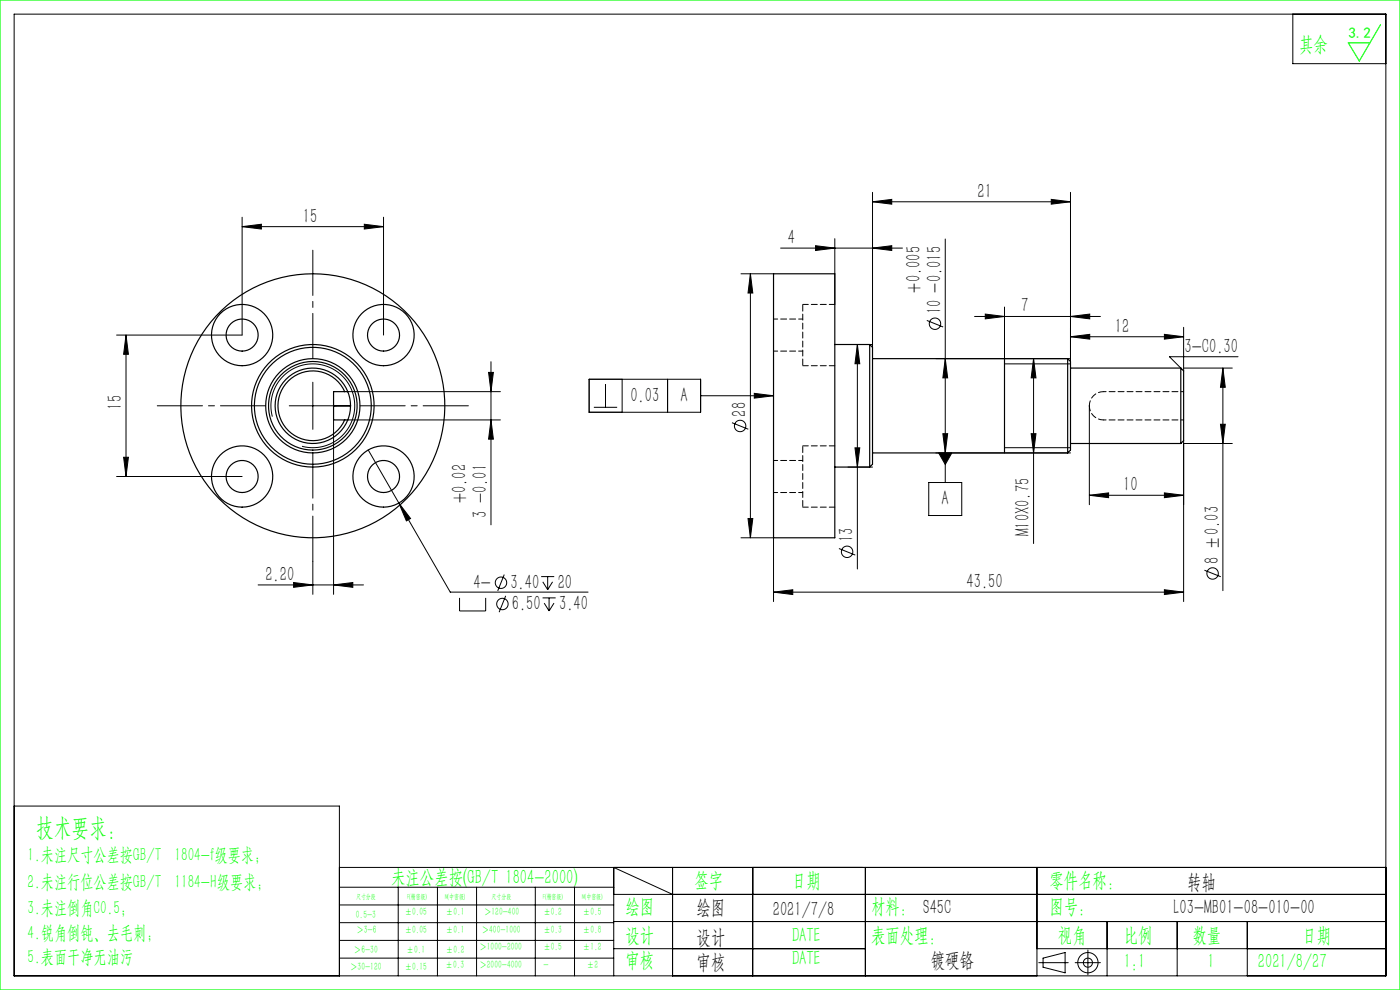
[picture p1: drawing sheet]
<svg xmlns="http://www.w3.org/2000/svg" width="297mm" height="210mm" viewBox="0 0 297 210" stroke-linecap="round" stroke-linejoin="round" font-family="sans-serif">
<g fill="none" stroke="#000" stroke-width=".21">
<path d="M3 3h291v204h-291zM274.3 3v10.5h19.7M51.4 48.1l4-.5v1zM51.4 46.1v25h-26.7M51.4 48.1h30M77.3 47.6l4.1 .5-4.1 .5zM81.4 46.1v25M157.2 58.1h6.9M159.2 58.1v56M159.2 58.1l.5 4.1h-1zM165.6 52.6h25.8M173 52.1l4.1 .5-4.1 .5z"/>
<path d="M177.1 50.6v14M185.1 52.6l4.1-.5v1zM185.1 42.8l4.1-.5v1zM185.1 40.8v32.9M185.1 42.8h42M200.5 50.7v51.7M223 42.3l4.1 .5-4.1 .5zM227.1 40.8v37.3M26.7 71.1v30M26.7 71.1l.5 4.1h-1zM103.6 79h1.1l-.5 4.1zM104.2 76.7v34.6"/>
<path d="M179.9 73.1h5.2M181.9 73.1v47.6M181.9 73.1l.5 4.1h-1zM196.6 68l3.5 1.4M198.5 76.1h28.6M200.5 76.1l.5 4.1h-1zM206.7 67.1h26.7M209 66.6l4.1 .5-4.1 .5zM213.1 65.1v12.1h14M219.3 76.1l.5 4.1h-1zM219.3 76.1v39.2M227.1 71.4l4.1-.5v1z"/>
<path d="M227.1 67.1l4.1-.5v1zM227.1 71.4h24M247 70.9l4.1 .5-4.1 .5zM251.1 78.1h10.3M251.1 69.4v9.3M259.4 78.1v47.2M259.4 78.1l.5 4.1h-1zM262.6 75.7h-14.5l2.4 2.4M26.2 97h1l-.5 4.1zM57.8 88.4a8.9 8.9 0 0 1 7.8-11.2 8.9 8.9 0 0 1 9.6 9.7 8.9 8.9 0 0 1-11.1 7.8M61.4 86.1h10M66.4 81.1v10"/>
<path d="M70.8 89.1v37M73.8 83.1h32.4M73.8 89.1h32.4M78.1 95.4l17.4 30.2h29.3M104.2 89.1l.5 4.1h-1.1zM125 80.4h23.6v7h-23.6zM126 86.4h4.9M128.5 81.5v4.9M132 80.4v7M141.6 80.4v7M148.6 83.9h15.5M155.3 89.7l3.4 1.4"/>
<path d="M160 83.4l4.1 .5-4.1 .6zM179.9 99.1h5.2M181.4 95h1l-.5 4.1zM198.5 96.1h28.6M199.1 96.1h2.8l-1.4 2.4zM200 92h1l-.5 4.1zM213.1 95h14M218.8 92h1l-.5 4.1zM231.1 86.1v21M251.1 94.1h10.3M251.1 93.5v34.1M258.9 90h1l-.5 4.1z"/>
<path d="M24.7 101.1h26.7M66.4 119.1v7M84.6 106.7l2.5 3.3-.9 .5zM157.2 114.1h6.9v13.5M158.7 110h1l-.5 4.1zM178 116.4l3.4 1.3M197 102.4h7v7h-7zM231.1 105.1l4.1-.5v1zM231.1 105.1h20M247 104.6l4.1 .5-4.1 .5zM54.8 124.1h22.3M62.3 123.6l4.1 .5-4.1 .5z"/>
<path d="M70.8 124.1l4-.5v1zM97.5 126.8v2.8h5.5v-2.8M107 121.9l-1.4 3.4M107.3 126.4l-1.4 3.5M114.8 122.3h2.8M115.1 126.8h2.8M115.1 123.4l1.1 1.7M115.4 127.9l1.1 1.7M116.2 122.3v2.8M116.5 126.8v2.8M117.2 123.4l-1 1.7M117.5 127.9l-1 1.7"/>
<path d="M164.1 125.6l4.1-.5v1zM164.1 125.6h87M247 125.1l4.1 .5-4.1 .5zM255.5 121l3.5 1.3M3 171h69v36M72 184h222M72 188.2h58.2M72 192h58.2M72 195.7h58.2M72 199.5h58.2M84.5 188.2v18.8M92.8 188.2v18.8"/>
<path d="M101.1 188.2v18.8M113.6 188.2v18.8M121.9 188.2v18.8M130.2 189.7h163.8M130.2 195.5h163.8M142.7 189.7l-12.5-5.7v23M142.7 184v23M159.7 184v23M183.6 184v23M220 184v23M234.9 195.5v11.5M249.7 195.5v11.5"/>
<path d="M264.6 195.5v11.5M72 203.2h58.2M130.2 201.2h53.4M220 201.2h74M220.4 204.2h6.2M221.3 203.2l4.7-1.1v4.3l-4.7-1.2zM228.1 204.2h5.3M230.8 201.5v5.3"/>
<circle cx="198.3" cy="68.7" r="1.21"/>
<circle cx="157" cy="90.4" r="1.21"/>
<circle cx="179.7" cy="117.1" r="1.21"/>
<circle cx="106.3" cy="123.6" r="1.21"/>
<circle cx="106.6" cy="128.1" r="1.21"/>
<circle cx="257.2" cy="121.6" r="1.21"/>
<circle cx="230.8" cy="204.2" r="2.15"/>
<circle cx="230.8" cy="204.2" r=".96"/>
</g>
<path d="M0 0h297v210h-297zM292.9 5.2l-4.5 7.7-2.4-3.8h4.6" fill="none" stroke="#0f0" stroke-width=".25"/>
<path d="M66.4 76.1v-23M56.4 86.1h-23M66.4 96.1v23M76.4 86.1h23" fill="none" stroke="#000" stroke-width=".21" stroke-dasharray="30.5 1.3 1.3 1.3" stroke-dashoffset="20.9"/>
<g fill="none" stroke="#000" stroke-width=".25">
<path d="M164.1 58.1h13v56h-13zM177.1 73.1h7.4M184.5 73.1v26M184.5 73.1l.6 .6v24.8l-.6 .6M185.1 76.1h41.4M213.1 76.1v20M226.5 76.1v20M226.5 76.1l.6 .6v18.8l-.6 .6M227.1 78.1h23.4M250.5 78.1v16M250.5 78.1l.6 .6v14.8l-.6 .6M70.8 86.1h3.6"/>
<path d="M73.1 83.1a7.4 7.4 0 0 0-11.3-2.9 7.4 7.4 0 0 0 0 11.7 7.4 7.4 0 0 0 11.3-2.8M73.1 83.1h.7M73.1 89.1h.7M73.1 83.1h-2.3v6h2.3M73.8 83.1a8 8 0 0 0-12.3-3.4 8 8 0 0 0 0 12.7 8 8 0 0 0 12.3-3.3M73.8 83.1l.4 1.3 .2 1.7M74.4 86.1l-.2 1.8-.4 1.2M74.4 86.1h.1M177.1 99.1h7.4M185.1 96.1h41.4M227.1 94.1h23.4"/>
<circle cx="51.4" cy="71.1" r="3.4"/>
<circle cx="51.4" cy="71.1" r="6.5"/>
<circle cx="81.4" cy="71.1" r="3.4"/>
<circle cx="81.4" cy="71.1" r="6.5"/>
<circle cx="66.4" cy="86.1" r="12.4"/>
<circle cx="66.4" cy="86.1" r="9.4"/>
<circle cx="66.4" cy="86.1" r="28"/>
<circle cx="66.4" cy="86.1" r="13"/>
<circle cx="66.4" cy="86.1" r="10"/>
<circle cx="51.4" cy="101.1" r="6.5"/>
<circle cx="51.4" cy="101.1" r="3.4"/>
<circle cx="81.4" cy="101.1" r="3.4"/>
<circle cx="81.4" cy="101.1" r="6.5"/>
</g>
<g fill="#000">
<path d="M51.4 48.1l4-.5v1zM77.3 47.6l4.1 .5-4.1 .5z"/>
<path d="M26.7 71.1l.5 4.1h-1zM26.2 97h1l-.5 4.1zM103.6 79h1.1l-.5 4.1zM104.2 89.1l.5 4.1h-1.1zM159.2 58.1l.5 4.1h-1zM158.7 110h1l-.5 4.1z"/>
<path d="M160 83.4l4.1 .5-4.1 .6zM199.1 96.1l1.4 2.4 1.4-2.4z"/>
<path d="M258.9 90h1l-.5 4.1zM259.4 78.1l.5 4.1h-1zM200 92h1l-.5 4.1zM200.5 76.1l.5 4.1h-1zM181.4 95h1l-.5 4.1zM181.9 73.1l.5 4.1h-1zM218.8 92h1l-.5 4.1zM219.3 76.1l.5 4.1h-1z"/>
<path d="M84.6 106.7l1.6 3.8 .9-.5zM164.1 125.6l4.1-.5v1zM247 125.1l4.1 .5-4.1 .5zM227.1 71.4l4.1-.5v1zM247 70.9l4.1 .5-4.1 .5zM185.1 42.8l4.1-.5v1zM223 42.3l4.1 .5-4.1 .5zM209 66.6l4.1 .5-4.1 .5zM227.1 67.1l4.1-.5v1z"/>
<path d="M70.8 124.1l4-.5v1zM62.3 123.6l4.1 .5-4.1 .5zM185.1 52.6l4.1-.5v1zM173 52.1l4.1 .5-4.1 .5zM247 104.6l4.1 .5-4.1 .5zM231.1 105.1l4.1-.5v1z"/>
</g>
<path d="M170.3 64.6v13M170.3 94.6v13" fill="none" stroke="#000" stroke-width=".21" stroke-dasharray="1.3 .6" stroke-dashoffset="-.1"/>
<path d="M231.1 86.1a2.98 2.98 0 0 1 3-3M234.1 89.1a2.98 2.98 0 0 1-3-3" fill="none" stroke="#000" stroke-width=".21" stroke-dasharray="1.3 .6" stroke-dashoffset=".2"/>
<path d="M231.1 86.1h.1" fill="none" stroke="#000" stroke-width=".21" stroke-dasharray="1.3 .6"/>
<path d="M234.1 89.1h17M234.1 83.1h17" fill="none" stroke="#000" stroke-width=".21" stroke-dasharray="1.3 .6" stroke-dashoffset=".7"/>
<path d="M170.3 77.6h6.8M177.1 64.6h-6.8M177.1 94.6h-6.8M170.3 107.6h6.8" fill="none" stroke="#000" stroke-width=".21" stroke-dasharray="1.3 .6" stroke-dashoffset=".1"/>
<path d="M164.1 74.5h6.2M170.3 67.7h-6.2M170.3 97.7h-6.2M164.1 104.5h6.2" fill="none" stroke="#000" stroke-width=".21" stroke-dasharray="1.3 .6" stroke-dashoffset=".4"/>
<text font-size="5.4" fill="#0f0" x="7.7" y="177.2">技术要求：</text>
<g font-size="4.4" fill="#0f0">
<text x="275.6" y="10.8">其余</text>
<text x="83" y="187.5">未注公差按(GB/T 1804-2000)</text>
<text x="147.3" y="188">签字</text>
<text x="168" y="188">日期</text>
<text x="222.6" y="188">零件名称：</text>
<text x="132.7" y="193.6">绘图</text>
<text x="184.8" y="193.6">材料： S45C</text>
<text x="222.6" y="193.6">图号：</text>
<text x="132.7" y="199.8">设计</text>
<text x="168" y="199.8">DATE</text>
<text x="184.8" y="199.8">表面处理：</text>
<text x="224.4" y="199.8">视角</text>
<text x="238.4" y="199.8">比例</text>
<text x="253" y="199.8">数量</text>
<text x="276.3" y="199.8">日期</text>
<text x="132.7" y="205.1">审核</text>
<text x="168" y="204.6">DATE</text>
<text x="238.4" y="205.3">1:1</text>
<text x="256.2" y="205.3">1</text>
<text x="266.9" y="205.3">2021/8/27</text>
</g>
<g font-size="4.4">
<text x="207.4" y="41.9">21</text>
<text x="64.2" y="47.2">15</text>
<text x="167.1" y="51.8">4</text>
<text x="195.3" y="62.1" transform="rotate(-90 195.3 62.1)">+0.005</text>
<text x="199.7" y="66.7" transform="rotate(-90 199.7 66.7)">10 -0.015</text>
<text x="216.7" y="66.3">7</text>
<text x="236.5" y="70.6">12</text>
<text x="251.3" y="74.8">3-C0.30</text>
<text x="25.9" y="86.9" transform="rotate(-90 25.9 86.9)">15</text>
<text x="133.7" y="85.2">0.03</text>
<text x="144.4" y="85.2">A</text>
<text x="158.3" y="88.4" transform="rotate(-90 158.3 88.4)">28</text>
<text x="98.9" y="106.7" transform="rotate(-90 98.9 106.7)">+0.02</text>
<text x="199.8" y="107.1">A</text>
<text x="238.3" y="104.2">10</text>
<text x="103.3" y="109.8" transform="rotate(-90 103.3 109.8)">3 -0.01</text>
<text x="218.4" y="113.8" transform="rotate(-90 218.4 113.8)">M10X0.75</text>
<text x="181" y="115" transform="rotate(-90 181 115)">13</text>
<text x="258.6" y="119.6" transform="rotate(-90 258.6 119.6)">8 ±0.03</text>
<text x="56.3" y="123.2">2.20</text>
<text x="100.5" y="124.9">4-</text>
<text x="108.3" y="124.9">3.40</text>
<text x="118.3" y="124.9">20</text>
<text x="205.1" y="124.7">43.50</text>
<text x="108.6" y="129.4">6.50</text>
<text x="118.6" y="129.4">3.40</text>
<text x="251.8" y="188.6">转轴</text>
<text x="147.8" y="194">绘图</text>
<text x="163.9" y="194.3">2021/7/8</text>
<text x="249" y="194">L03-MB01-08-010-00</text>
<text x="147.8" y="200.2">设计</text>
<text x="147.8" y="205.5">审核</text>
<text x="197.5" y="205">镀硬铬</text>
</g>
<g font-size="4" fill="#0f0">
<text x="5.9" y="182.6">1.未注尺寸公差按GB/T 1804-f级要求；</text>
<text x="5.9" y="188.4">2.未注行位公差按GB/T 1184-H级要求；</text>
<text x="5.9" y="193.9">3.未注倒角C0.5；</text>
<text x="5.9" y="199.2">4.锐角倒钝、去毛刺；</text>
<text x="5.9" y="204.2">5.表面干净无油污</text>
</g>
<text font-size="3.2" fill="#0f0" x="286.1" y="8">3.2</text>
<g font-size="2.3" fill="#0f0">
<text x="75.5" y="194.7">0.5-3</text>
<text x="75.6" y="198">＞3-6</text>
<text x="85.9" y="194.2">±0.05</text>
<text x="85.9" y="198">±0.05</text>
<text x="94.6" y="194.2">±0.1</text>
<text x="94.6" y="198">±0.1</text>
<text x="102.2" y="198">＞400-1000</text>
<text x="102.7" y="194.2">＞120-400</text>
<text x="115.3" y="194.2">±0.2</text>
<text x="115.3" y="198">±0.3</text>
<text x="123.7" y="194.2">±0.5</text>
<text x="123.7" y="198">±0.8</text>
<text x="75.1" y="202.2">＞6-30</text>
<text x="86.3" y="202.2">±0.1</text>
<text x="94.6" y="202.2">±0.2</text>
<text x="101.7" y="201.6">＞1000-2000</text>
<text x="115.3" y="201.6">±0.5</text>
<text x="123.7" y="201.6">±1.2</text>
<text x="74.3" y="205.8">＞30-120</text>
<text x="85.9" y="205.8">±0.15</text>
<text x="94.5" y="205.4">±0.3</text>
<text x="101.7" y="205.4">＞2000-4000</text>
<text x="115.3" y="205.4">-</text>
<text x="124.5" y="205.4">±2</text>
</g>
<g font-size="1.5" fill="#0f0">
<text x="75.5" y="190.6">尺寸分段</text>
<text x="86.4" y="190.6">F(精密级)</text>
<text x="94.4" y="190.6">M(中密级)</text>
<text x="104.3" y="190.6">尺寸分段</text>
<text x="115.2" y="190.6">F(精密级)</text>
<text x="123.5" y="190.6">M(中密级)</text>
</g>
</svg>
